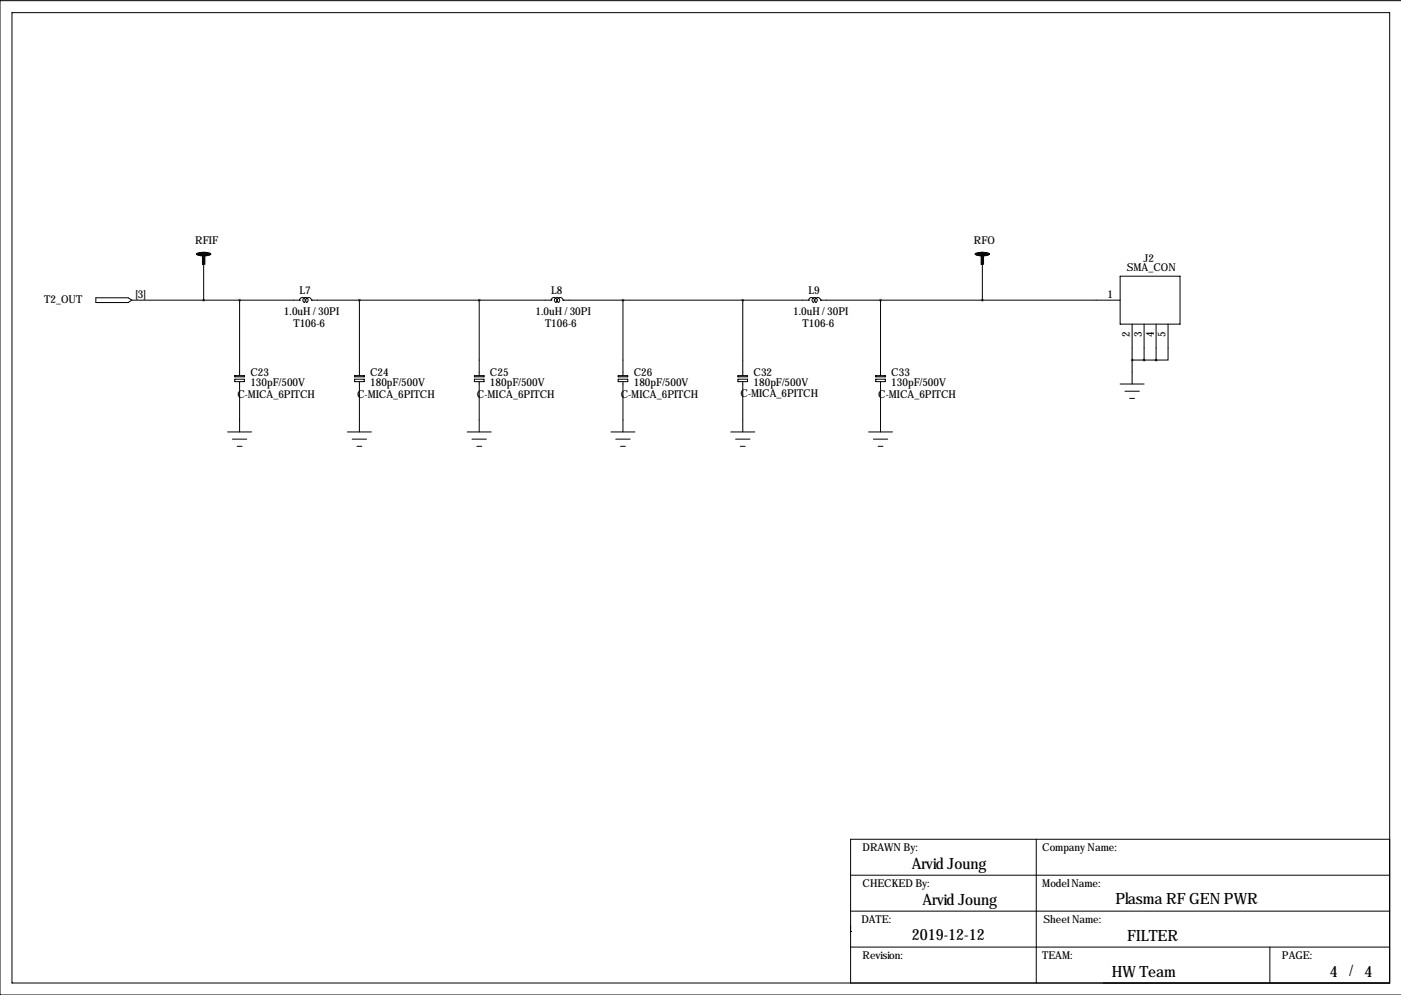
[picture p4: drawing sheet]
<svg xmlns="http://www.w3.org/2000/svg" width="297mm" height="211mm" viewBox="0 0 297 211" stroke-linecap="round" stroke-linejoin="round" font-family="sans-serif">
<g fill="none" stroke="#000" stroke-width=".21">
<path d="M2.5 2.7h292.1v205.7h-292.1zM297.1 .1h-297.1v210.9h297.1M43.2 56v7.6M208.3 56v7.6M237.5 58.6h12.7v10.1h-12.7zM20.3 63.1h6.9l.7 .5-.7 .5h-6.9zM27.9 63.6h35.6M49.8 79.6h2v.3h-2zM50.8 63.6v16M63.5 63.6h.1M63.5 63.6a.61 .61 0 0 1 .9-.5 .61 .61 0 0 1 .1 1.1 .56 .56 0 0 1-.2-.9 .56 .56 0 0 1 .9 0 .56 .56 0 0 1-.2 .8 .61 .61 0 0 1 .2-1 .61 .61 0 0 1 .8 .5M66 63.6h.1"/>
<path d="M66 63.6h50.8M75.2 79.6h2v.3h-2zM76.2 63.6v16M100.6 79.6h2v.3h-2zM101.6 63.6v16M116.8 63.6h.1M116.8 63.6a.61 .61 0 0 1 .9-.5 .61 .61 0 0 1 .1 1.1M119.4 63.6a.61 .61 0 0 0-.9-.5 .61 .61 0 0 0-.1 1.1 .56 .56 0 0 0 .2-.9 .56 .56 0 0 0-.9 0 .56 .56 0 0 0 .2 .8M119.4 63.6h.1M119.4 63.6h52M131.1 79.6h2v.3h-2zM132.1 63.6v16"/>
<path d="M156.5 79.6h2v.3h-2zM157.5 63.6v16M171.4 63.6h.1M171.5 63.6a.61 .61 0 0 1 .8-.5 .61 .61 0 0 1 .2 1.1 .56 .56 0 0 1-.2-.9 .56 .56 0 0 1 .8 0 .56 .56 0 0 1-.1 .8 .61 .61 0 0 1 .1-1 .61 .61 0 0 1 .9 .5M174 63.6h.1M174 63.6h63.5M185.7 79.6h2v.3h-2zM186.7 63.6v16M240 68.7v12.7M240 76.3h5.1M242.6 68.7v7.6M245.1 68.7v7.6"/>
<path d="M247.6 68.7v7.6h-2.5M48.3 91.6h5M49.3 93.1h3M49.8 80.4h2v.5h-2zM50.3 94.6h1M50.8 80.9v10.7M73.7 91.6h5M74.7 93.1h3M75.2 80.4h2v.5h-2zM75.7 94.6h1M76.2 80.9v10.7M99.1 91.6h5"/>
<path d="M100.1 93.1h3M100.6 80.4h2v.5h-2zM101.1 94.6h1M101.6 80.9v10.7M129.5 91.6h5.1M130.6 93.1h3M131.1 80.4h2v.5h-2zM131.6 94.6h1M132.1 80.9v10.7M154.9 91.6h5.1M156 93.1h3M156.5 80.4h2v.5h-2z"/>
<path d="M157 94.6h1M157.5 80.9v10.7M184.1 91.6h5.1M185.2 93.1h3M185.7 80.4h2v.5h-2zM186.2 94.6h1M186.7 80.9v10.7M237.5 81.4h5.1M238.5 82.9h3.1M239.5 84.5h1M219.7 177.9v30.5M294.6 177.9h-114.3v30.5"/>
<path d="M180.3 197.5h.1M180.3 185.6h114.3M180.3 193.2h114.3M180.3 200.8h114.3M269.2 200.8v7.6"/>
</g>
<path d="M42.9 54.2h.5v1.8h-.5zM41.7 53.8a3.4 3.4 0 0 1 3 .1 1.54 1.54 0 0 1-1.5 .3h-.3a1.08 1.08 0 0 1-1.2-.4zM208 54.2h.5v1.8h-.5zM206.8 53.8a3.4 3.4 0 0 1 3 .1 1.54 1.54 0 0 1-1.5 .3h-.3a1.08 1.08 0 0 1-1.2-.4z" fill="#000" stroke="#000" stroke-width=".21"/>
<g font-size="3.3">
<text x="193.3" y="184.3">Arvid Joung</text>
<text x="195.6" y="191.9">Arvid Joung</text>
<text x="236.5" y="191.7">Plasma RF GEN PWR</text>
<text x="193.3" y="199.3">2019-12-12</text>
<text x="239" y="199.5">FILTER</text>
<text x="235.7" y="207.2">HW Team</text>
<text x="281.9" y="207.2">4</text>
<text x="286.1" y="207">/</text>
<text x="289.3" y="207.2">4</text>
</g>
<g font-size="2.3">
<text x="41.4" y="51.7">RFIF</text>
<text x="206.5" y="51.7">RFO</text>
<text x="238.9" y="57.6">SMA_CON</text>
<text x="242.5" y="55.5">J2</text>
<text x="9.4" y="64.1">T2_OUT</text>
<text x="28.7" y="63.1">[3]</text>
<text x="63.5" y="62.4">L7</text>
<text x="116.8" y="62.4">L8</text>
<text x="171.4" y="62.4">L9</text>
<text x="234.8" y="63.1">1</text>
<text x="60.2" y="66.7">1.0uH / 30PI</text>
<text x="62.2" y="69.2">T106-6</text>
<text x="113.5" y="66.7">1.0uH / 30PI</text>
<text x="115.6" y="69.2">T106-6</text>
<text x="168.1" y="66.7">1.0uH / 30PI</text>
<text x="170.2" y="69.2">T106-6</text>
<text x="239.5" y="71.4" transform="rotate(-90 239.5 71.4)">2</text>
<text x="242.1" y="71.4" transform="rotate(-90 242.1 71.4)">3</text>
<text x="244.6" y="71.4" transform="rotate(-90 244.6 71.4)">4</text>
<text x="247.1" y="71.4" transform="rotate(-90 247.1 71.4)">5</text>
<text x="53.1" y="79.6">C23</text>
<text x="53.1" y="81.9">130pF/500V</text>
<text x="78.5" y="79.6">C24</text>
<text x="78.5" y="81.9">180pF/500V</text>
<text x="103.9" y="79.6">C25</text>
<text x="103.9" y="81.9">180pF/500V</text>
<text x="134.4" y="79.6">C26</text>
<text x="134.4" y="81.9">180pF/500V</text>
<text x="159.8" y="79.6">C32</text>
<text x="159.8" y="81.9">180pF/500V</text>
<text x="189" y="79.6">C33</text>
<text x="189" y="81.9">130pF/500V</text>
<text x="50.3" y="84.5">C-MICA_6PITCH</text>
<text x="75.7" y="84.5">C-MICA_6PITCH</text>
<text x="101.1" y="84.5">C-MICA_6PITCH</text>
<text x="131.6" y="84.5">C-MICA_6PITCH</text>
<text x="157" y="84.2">C-MICA_6PITCH</text>
<text x="186.2" y="84.5">C-MICA_6PITCH</text>
<text x="182.9" y="180.5">DRAWN By:</text>
<text x="221" y="180.5">Company Name:</text>
<text x="182.9" y="188.1">CHECKED By:</text>
<text x="221" y="188.1">Model Name:</text>
<text x="182.6" y="195.7">DATE:</text>
<text x="221.2" y="195.7">Sheet Name:</text>
<text x="182.9" y="203.3">Revision:</text>
<text x="221" y="203.3">TEAM:</text>
<text x="271.8" y="203.3">PAGE:</text>
</g>
</svg>
